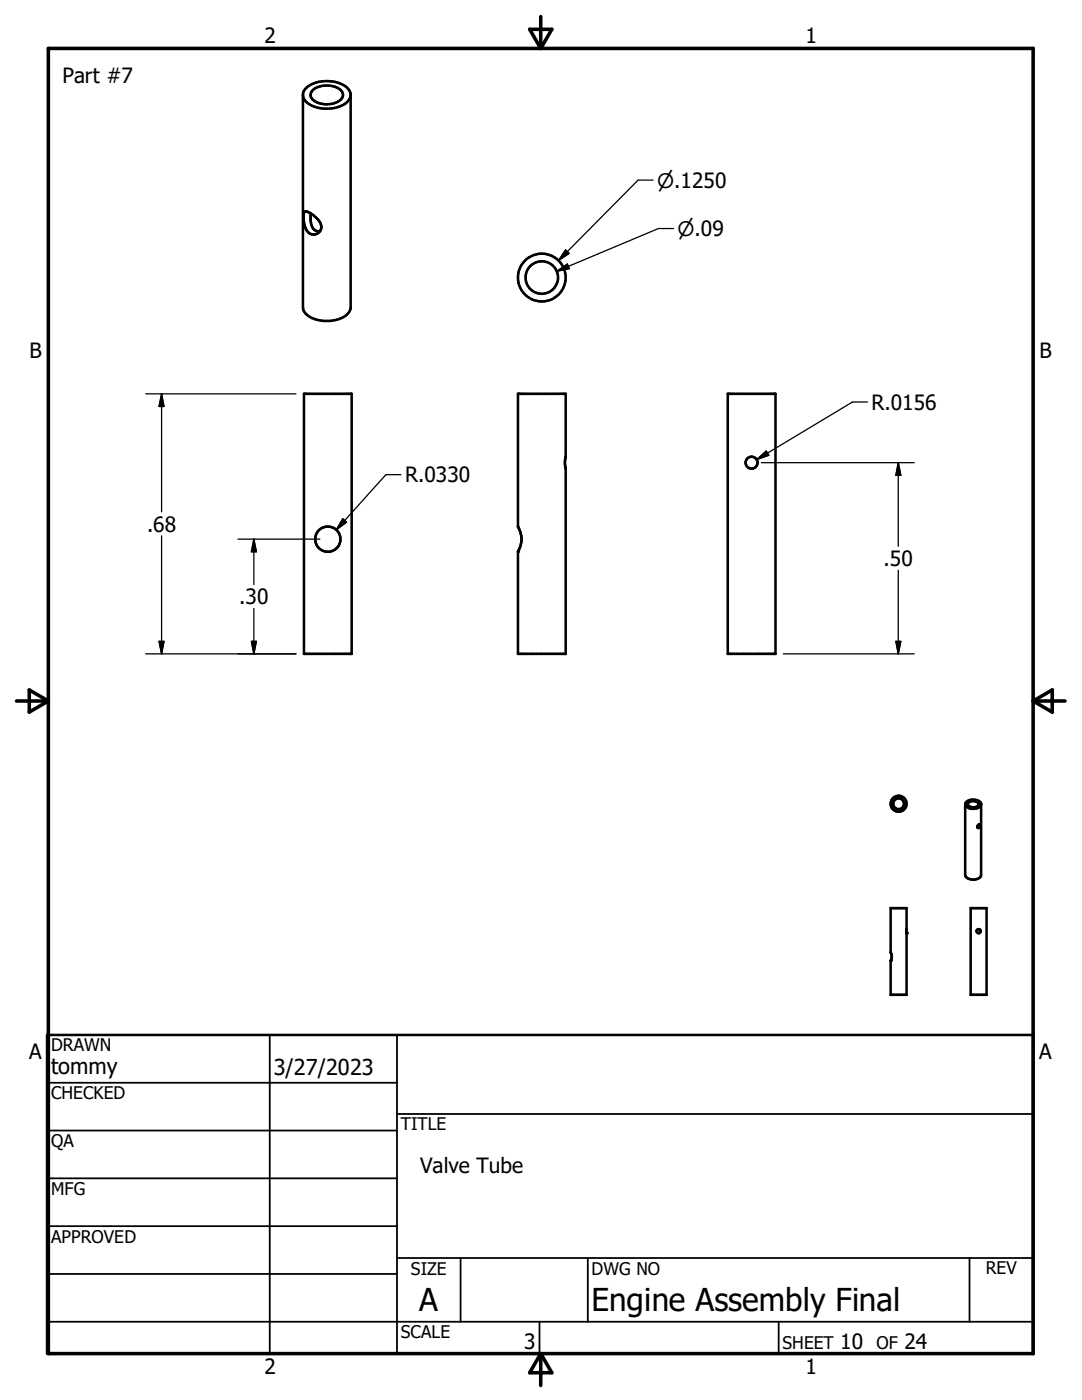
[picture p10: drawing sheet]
<svg xmlns="http://www.w3.org/2000/svg" width="216mm" height="279mm" viewBox="0 0 216 279" stroke-linecap="round" stroke-linejoin="round" font-family="sans-serif">
<g fill="none" stroke="#000" stroke-width=".51">
<path d="M60.4 18.9a3.1 3.1 0 0 1 2.7-2.4 6.5 6.5 0 0 1 6.4 1.3l.3 .5 .2 .6M60.4 18.9a3.1 3.1 0 0 0 2.7 2.5 6.5 6.5 0 0 0 6.4-1.3l.3-.5 .2-.7M60.4 18.9v42.4a3.1 3.1 0 0 0 2.7 2.5 6.7 6.7 0 0 0 6.4-1.3l.3-.6 .2-.6v-42.4M62.5 17.9a4.5 4.5 0 0 1 5.7 .3 1.41 1.41 0 0 1-.9 2.1 4.5 4.5 0 0 1-5.1-.7l-.2-.7 .1-.5zM60.7 42.4a1.52 1.52 0 0 1 1.7 .5l.4 .3a2.23 2.23 0 0 1 1.1 2.9 1.64 1.64 0 0 1-1.7 .7 1.64 1.64 0 0 1-1.3-1.4l-.3-1.7zM62 42.6v1.2a2.04 2.04 0 0 0 1.6 2.4h.2M60.7 78.6h9.5v51.9h-9.5zM145.2 78.6h9.5v51.9h-9.5zM103.4 105.1v-26.5h9.5v12.6l-.2 .9 .2 1.4v37h-9.5v-20.4a4.8 4.8 0 0 0 0-5M192.8 160a2.13 2.13 0 0 1 3 .4v14.2a1.84 1.84 0 0 1-2.6 .8l-.4-.3-.2-.5v-14.2zM193.3 160.2a1.31 1.31 0 0 1 2 .3 1.24 1.24 0 0 1-2.2 .1zM195.1 164.8l.3-.3a.33 .33 0 0 1 .1 .5 .33 .33 0 0 1-.5 .1z"/>
<path d="M195.2 164.7l-.1 .2M195.8 160.5a1.88 1.88 0 0 1-2.9 .5l-.3-.4M177.7 181.2h3.2v17.3h-3.2v-6.8l.2-.6-.2-1zM193.7 181.2h3.2v17.3h-3.2zM9.4 206.5h196.8v63.6h-196.8z"/>
<circle cx="108.1" cy="55.4" r="4.8"/>
<circle cx="108.1" cy="55.4" r="3.2"/>
<circle cx="150" cy="92.3" r="1.19"/>
<circle cx="65.4" cy="107.6" r="2.52"/>
<circle cx="179.3" cy="160.4" r="1.59"/>
<circle cx="179.3" cy="160.4" r="1.09"/>
<circle cx="195.3" cy="185.8" r=".4"/>
</g>
<g fill="#000">
<circle cx="103.4" cy="110.1" r=".25"/>
<circle cx="177.7" cy="191.7" r=".25"/>
<circle cx="180.9" cy="186.2" r=".25"/>
</g>
<path d="M9.6 9.7h196.6v260.4h-196.6zM105.7 5.8h4.4l-2.2 3.9zM107.9 3.3v6.4M3.3 139.9h6.3M5.8 137.7l3.8 2.2-3.8 2.2zM206.2 139.9h6.3M206.2 139.9l3.8-2.2v4.4zM107.9 270.1v6.4M107.9 270.1l2.2 3.9h-4.4z" fill="none" stroke="#000" stroke-width=".71"/>
<g fill="none" stroke="#000" stroke-width=".36">
<path d="M9.4 216.1h69.8M53.8 206.5v63.6M79.2 206.5v63.6M9.4 225.6h69.8M9.4 235.2h69.8M79.2 222.3h127M9.4 244.7h69.8M9.4 254.2h69.8M79.2 251.1h127M91.9 251.1v12.7M117.3 251.1v12.7M193.5 251.1v12.7"/>
<path d="M9.4 263.8h196.8M107.6 263.8v6.3M155.4 263.8v6.3"/>
</g>
<g fill="none" stroke="#000" stroke-width=".25">
<path d="M130.3 35.9h-3l-15.8 16.1M111.1 54.1l2.1-1.4 .4 .9zM112.9 49.9l.7 .7-2.1 1.4zM134.4 45.6h-3l-20.3 8.5M29.1 78.6h30M32.2 78.6v23.6M32.2 78.6l.5 2.5h-1zM80 94.7h-3l-9.9 11M151 91.7l1.9-1.7 .5 .9zM151.9 92.3h30.5M173.1 80.2h-3l-19.1 11.5M179.2 92.3v16.7"/>
<path d="M179.2 92.3l.5 2.6h-.9zM32.2 106.9v23.6M47.5 107.6h16.3M50.6 107.6v9.1M50.6 107.6l.6 2.5h-1zM68.4 103.5l.7 .7-2 1.5zM179.2 113.8v16.7M29.1 130.5h30M31.7 128h1l-.5 2.5zM50.2 128h1l-.6 2.5zM50.6 121.4v9.1M156.3 130.5h26.1"/>
<path d="M178.8 128h.9l-.5 2.5z"/>
</g>
<path d="M112.9 49.9l.7 .7-2.1 1.4zM111.1 54.1l2.1-1.4 .4 .9zM32.2 78.6l.5 2.5h-1zM151 91.7l1.9-1.7 .5 .9zM179.2 92.3l.5 2.6h-.9zM50.6 107.6l.6 2.5h-1zM68.4 103.5l.7 .7-2 1.5zM31.7 128h1l-.5 2.5zM50.2 128h1l-.6 2.5zM178.8 128h.9l-.5 2.5z" fill="#000" stroke="#000" stroke-width=".25"/>
<g font-size="6.3">
<text x="83.7" y="261.6">A</text>
<text x="118" y="261.7">Engine Assembly Final</text>
</g>
<g font-size="4.4">
<text x="10.2" y="214.4">tommy</text>
<text x="54.6" y="214.6">3/27/2023</text>
</g>
<g font-size="4.2">
<text x="52.8" y="8.7">2</text>
<text x="160.7" y="8.7">1</text>
<text x="12.5" y="16.5">Part #7</text>
<text x="5.9" y="71.5">B</text>
<text x="207.4" y="71.5">B</text>
<text x="173.9" y="81.8">R.0156</text>
<text x="80.8" y="96.3">R.0330</text>
<text x="29.3" y="106.1">.68</text>
<text x="176.3" y="113">.50</text>
<text x="47.8" y="120.6">.30</text>
<text x="5.8" y="211.4">A</text>
<text x="207.4" y="211.4">A</text>
<text x="83.8" y="234.1">Valve Tube</text>
<text x="104.6" y="269.3">3</text>
<text x="167.7" y="269.3">10</text>
<text x="180.5" y="269.3">24</text>
<text x="52.8" y="274.2">2</text>
<text x="160.7" y="274.2">1</text>
</g>
<g font-size="4">
<text x="131.1" y="37.4">n.1250</text>
<text x="135.2" y="47.1">n.09</text>
</g>
<g font-size="3.5">
<text x="10.2" y="209.8">DRAWN</text>
<text x="10.2" y="219.4">CHECKED</text>
<text x="80" y="225.6">TITLE</text>
<text x="10.2" y="229">QA</text>
<text x="10.2" y="238.5">MFG</text>
<text x="10.2" y="248.1">APPROVED</text>
<text x="82" y="254.4">SIZE</text>
<text x="118" y="254.4">DWG NO</text>
<text x="196.7" y="254.3">REV</text>
<text x="80" y="267.1">SCALE</text>
<text x="156.1" y="269.3">SHEET</text>
<text x="174.9" y="269.3">OF</text>
</g>
</svg>
